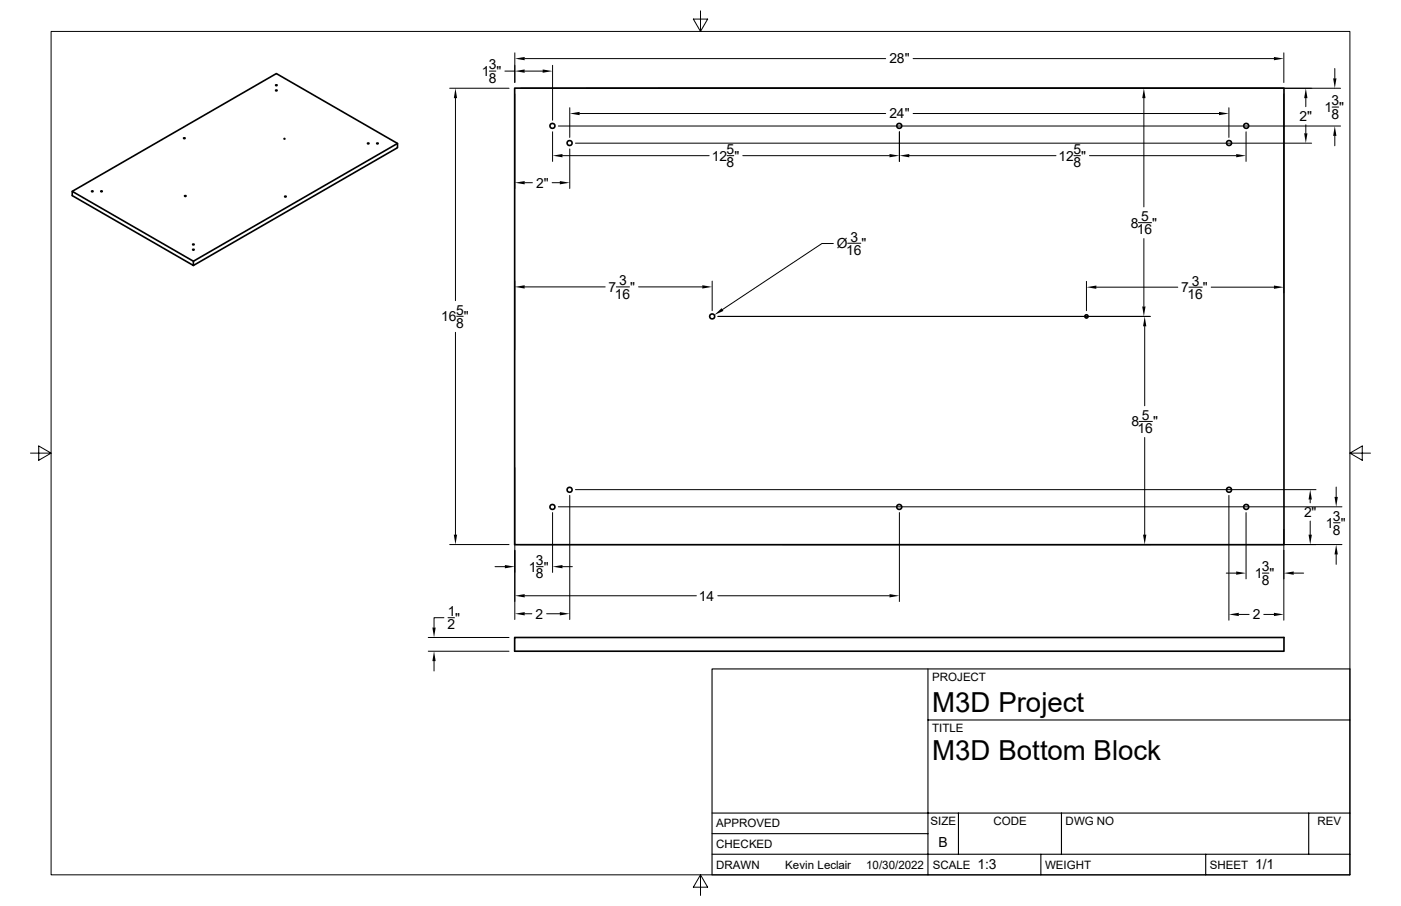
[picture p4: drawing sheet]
<svg xmlns="http://www.w3.org/2000/svg" width="432mm" height="279mm" viewBox="0 0 432 279" stroke-linecap="round" stroke-linejoin="round" font-family="sans-serif">
<g fill="none" stroke="#000" stroke-width=".51">
<path d="M158.6 27.2h237.1v140.8h-237.1zM22.3 59l37.3 21.6M87.5 42.8h.3zM122.5 44.2l-62.9 36.4v1.3l-37.3-21.6v-1.3l62.9-36.3 37.3 21.5v1.4l-62.9 36.3M158.6 196.6h237.1v4.2h-237.1z"/>
<circle cx="85.1" cy="26.3" r=".21"/>
<circle cx="85.1" cy="27.9" r=".21"/>
<circle cx="170.3" cy="38.8" r=".77"/>
<circle cx="277.2" cy="38.8" r=".77"/>
<circle cx="384.1" cy="38.8" r=".77"/>
<circle cx="28.4" cy="59" r=".21"/>
<circle cx="31.2" cy="59" r=".21"/>
<circle cx="56.8" cy="42.6" r=".21"/>
<circle cx="113.5" cy="44.2" r=".21"/>
<circle cx="116.3" cy="44.2" r=".21"/>
<circle cx="175.6" cy="44.1" r=".77"/>
<circle cx="378.8" cy="44.1" r=".77"/>
<circle cx="57.1" cy="60.5" r=".21"/>
<circle cx="59.6" cy="77" r=".21"/>
<circle cx="59.6" cy="75.4" r=".21"/>
<circle cx="87.9" cy="60.6" r=".21"/>
<circle cx="219.5" cy="97.6" r=".77"/>
<circle cx="334.8" cy="97.6" r=".5"/>
<circle cx="170.3" cy="156.3" r=".77"/>
<circle cx="175.6" cy="151.1" r=".77"/>
<circle cx="277.2" cy="156.3" r=".77"/>
<circle cx="378.8" cy="151.1" r=".77"/>
<circle cx="384.1" cy="156.3" r=".77"/>
</g>
<g fill="none" stroke="#000" stroke-width=".31">
<path d="M15.7 9.7h400.4v260.1h-400.4zM158.7 16.3v9.1M161.7 18.1h111.3M215.9 3.3v6.4l-2.2-3.8h4.4l-2.2 3.8M281.4 18.1h111.2M395.7 16.3v9.1M138.6 27.2h18.3M140.4 30.3v62.4M150.8 21.9h2M155.6 21.9h3.1M158.7 29v29.1M161.7 21.9h5.6"/>
<path d="M170.3 20.2v16.9M172.1 38.9h241.1M175.6 33.2v9.2M178.6 35h94.4M281.4 35h94.3M352.6 30.3v33.5M378.8 33.2v9.2M395.7 29v61.3M402.5 30.3v2.6M402.5 38.5v2.6M410.6 33h2M411.4 21.1v3.1"/>
<path d="M413.2 27.2h-252.8M161.7 56.3h2.4M170.2 56.3h2.4M170.3 40.6v9.2M173.4 48h45.2M175.6 45.9v12.2M177.4 44.2h226.8M224.1 48h2M228.9 48h45.3M277.2 40.6v9.2M280.2 48h45.3M331 48h2"/>
<path d="M335.8 48h45.2M384 40.6v9.2M411.4 41.9v3.1M256.8 75.1h-3.5l-30.6 20.4M261.2 75h4.1M350.9 68.7h4M352.6 73.6v20.9M140.8 97.5h1.9M158.7 86.7v21.1M161.7 88.5h24.8M189.9 88.5h4.1M196.8 88.5h19.7"/>
<path d="M219.5 86.7v9.1M221.3 97.6h133.3M334.9 86.8v9M337.9 88.6h25.1M366.4 88.6h4.1M373.3 88.6h19.3M140.4 102.5v62.4M352.8 100.6v24.5M9.4 139.7h6.3l-3.8-2.2v4.4l3.8-2.2M351.1 130h4.1M352.8 134.9v30M416.1 139.7l3.8 2.2v-4.4l-3.8 2.2h6.3"/>
<path d="M158.7 144.3v46.8M170.3 158.1v18.4M172.1 156.3h241.5M175.6 152.8v38.3M177.4 151h228.2M277.2 158.1v27.4M378.8 152.8v38.5M384 158.1v20.4M403.8 154.1v1M411.8 150.2v3M138.6 167.9h18.3M152.6 174.8h3"/>
<path d="M165.4 174.8h2M173.4 174.8h3M378 176.7h3M389.1 176.7h2M395.7 163.2v28.1M398.7 176.7h3.1M403.8 160.7v4.2M411 161.2h2M411.8 171v3M413.6 167.9h-253.2M132 196.6h24.9M136.8 190.5h-3v3"/>
<path d="M138.1 190.5h2M161.7 183.7h52.9M161.7 189.3h2.2M168.5 189.3h4.1M221.2 183.7h53M381.8 189.5h3.2M389.5 189.5h3.1M132 200.8h24.9M133.8 203.9v3M215.9 269.8l2.2 3.8h-4.4l2.2-3.8v6.3"/>
</g>
<path d="M219.5 206.3h196.6v63.5h-196.6zM286 206.3v63.5M286 222h130.1M219.5 257.1h66.5M219.5 250.7h196.6M295.4 250.7v12.7M327.2 250.7v12.7M403.4 250.7v12.7M219.5 263.4h196.6M320.8 263.4v6.4M371.6 263.4v6.4" fill="none" stroke="#000" stroke-width=".34"/>
<g fill="#000">
<path d="M158.7 18.1l3-.5v1zM392.6 17.6l3.1 .5-3.1 .5zM140.4 27.2l.5 3.1h-1zM158.7 21.9l3-.5v1zM167.3 21.4l3 .5-3 .5zM175.6 35l3-.5v1zM352.6 27.2l.5 3.1h-1.1zM375.7 34.5l3.1 .5-3.1 .5zM402.5 27.2l.5 3.1h-1zM410.9 24.2h1l-.5 3zM158.7 56.3l3-.5v1.1zM172.6 55.8l3 .5-3 .6z"/>
<path d="M170.3 48l3.1-.5v1zM274.2 47.5l3 .5-3 .5zM277.2 48l3-.5v1zM381 47.5l3 .5-3 .5zM402 41.1h1l-.5 3.1zM411.4 38.9l.5 3h-1zM158.7 88.5l3-.5v1zM216.5 88l3 .5-3 .5zM220.1 97.2l2.3-2.2 .6 .9zM334.9 88.6l3-.5v1zM352 94.5h1.1l-.5 3.1zM392.6 88.1l3.1 .5-3.1 .5z"/>
<path d="M352.8 97.6l.5 3h-1zM403.8 151l.5 3.1h-1zM411.3 153.2h1l-.5 3.1zM139.9 164.9h1l-.5 3zM155.6 174.2l3.1 .6-3.1 .5zM170.3 174.8l3.1-.6v1.1zM352.3 164.9h1l-.5 3zM381 176.2l3 .5-3 .5zM395.7 176.7l3-.5v1zM403.3 164.9h1l-.5 3zM411.8 167.9l.5 3.1h-1zM133.3 193.5h1l-.5 3.1z"/>
<path d="M158.7 189.3l3-.5v1zM158.7 183.7l3-.5v1zM172.6 188.8l3 .5-3 .5zM274.2 183.2l3 .5-3 .5zM378.8 189.5l3-.5v1zM392.6 189l3.1 .5-3.1 .5zM133.8 200.8l.5 3.1h-1z"/>
</g>
<g font-size="8.5">
<text x="287.3" y="219.5">M3D Project</text>
<text x="287.3" y="234.5">M3D Bottom Block</text>
</g>
<g font-size="4.3">
<text x="148.5" y="23.5">1 &quot;</text>
<text x="150.7" y="21.4">3</text>
<text x="274.1" y="19.6">28&quot;</text>
<text x="150.7" y="25.6">8</text>
<text x="408.2" y="34.5">1 &quot;</text>
<text x="410.4" y="32.5">3</text>
<text x="274.1" y="36.5">24&quot;</text>
<text x="400.6" y="37.2">2&quot;</text>
<text x="410.4" y="36.7">8</text>
<text x="223.9" y="47.5">5</text>
<text x="330.8" y="47.5">5</text>
<text x="219.4" y="49.5">12 &quot;</text>
<text x="223.9" y="51.6">8</text>
<text x="326.3" y="49.5">12 &quot;</text>
<text x="330.8" y="51.6">8</text>
<text x="165.2" y="57.9">2&quot;</text>
<text x="348.5" y="70.2">8</text>
<text x="351.7" y="68.2">5</text>
<text x="355.1" y="70.2">&quot;</text>
<text x="257.9" y="76.5">Ø</text>
<text x="262.1" y="74.5">3</text>
<text x="265.5" y="76.5">&quot;</text>
<text x="350.4" y="72.3">16</text>
<text x="260.8" y="78.7">16</text>
<text x="190.8" y="88">3</text>
<text x="367.3" y="88.1">3</text>
<text x="187.6" y="90">7</text>
<text x="189.5" y="92.1">16</text>
<text x="194.2" y="90">&quot;</text>
<text x="364.1" y="90.1">7</text>
<text x="366" y="92.2">16</text>
<text x="370.7" y="90.1">&quot;</text>
<text x="136" y="99.1">16 &quot;</text>
<text x="140.5" y="97">5</text>
<text x="140.6" y="101.2">8</text>
<text x="348.7" y="131.5">8</text>
<text x="352" y="129.5">5</text>
<text x="355.4" y="131.5">&quot;</text>
<text x="350.6" y="133.6">16</text>
<text x="401.9" y="159.4">2&quot;</text>
<text x="410.8" y="160.7">3</text>
<text x="408.6" y="162.7">1 &quot;</text>
<text x="410.8" y="164.8">8</text>
<text x="163" y="176.3">1 &quot;</text>
<text x="165.2" y="174.2">3</text>
<text x="165.2" y="178.4">8</text>
<text x="386.7" y="178.3">1 &quot;</text>
<text x="388.9" y="176.2">3</text>
<text x="215.4" y="185.3">14</text>
<text x="388.9" y="180.4">8</text>
<text x="138" y="190">1</text>
<text x="165.1" y="190.8">2</text>
<text x="386.1" y="191">2</text>
<text x="138" y="194.1">2</text>
<text x="140.3" y="192">&quot;</text>
<text x="289.3" y="261.2">B</text>
<text x="301.2" y="268.1">1:3</text>
<text x="386.8" y="268.1">1/1</text>
</g>
<g font-size="3.6">
<text x="287.3" y="210.1">PROJECT</text>
<text x="287.3" y="225.8">TITLE</text>
<text x="220.7" y="255.2">APPROVED</text>
<text x="286.8" y="254.5">SIZE</text>
<text x="306.2" y="254.5">CODE</text>
<text x="328.4" y="254.5">DWG NO</text>
<text x="406" y="254.5">REV</text>
<text x="220.7" y="261.5">CHECKED</text>
<text x="220.7" y="267.9">DRAWN</text>
<text x="242" y="267.9">Kevin Leclair</text>
<text x="267" y="267.9">10/30/2022</text>
<text x="287.5" y="267.9">SCALE</text>
<text x="322.1" y="267.9">WEIGHT</text>
<text x="372.9" y="267.9">SHEET</text>
</g>
</svg>
